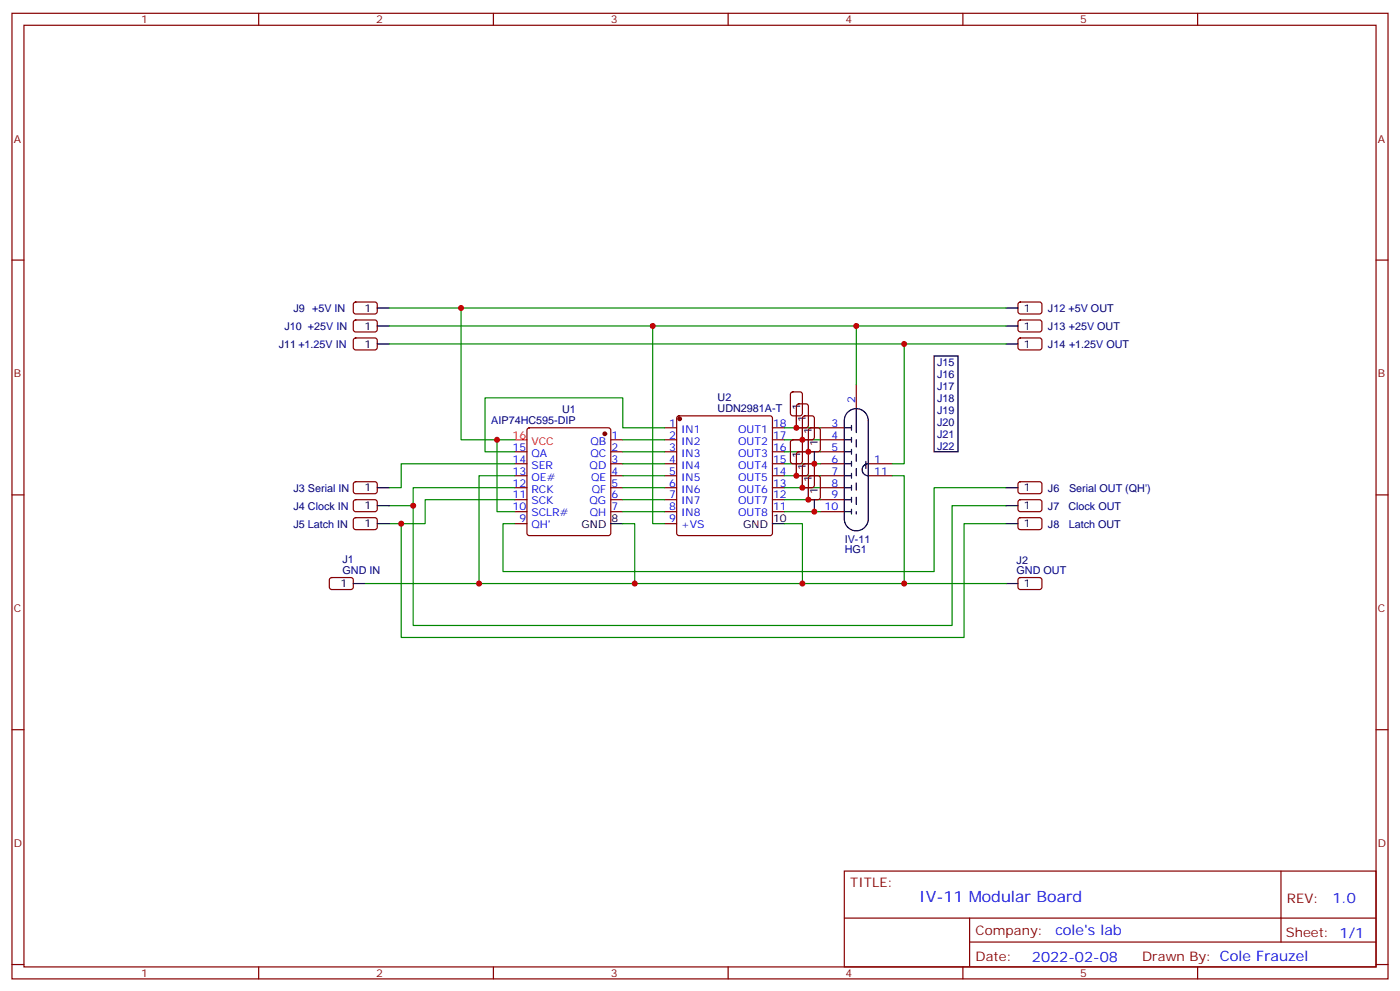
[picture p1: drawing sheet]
<svg xmlns="http://www.w3.org/2000/svg" width="412mm" height="292mm" viewBox="0 0 412 292" stroke-linecap="round" stroke-linejoin="round" font-family="sans-serif">
<g fill="none" stroke="#870000" stroke-width=".35">
<path d="M3.5 3.9h405.4v284.4h-405.4zM7.1 7.4h398.2v277.3h-398.2zM76.2 3.9v3.5M145.3 3.9v3.5M214.5 3.9v3.5M283.6 3.9v3.5M352.8 3.9v3.5M3.5 76.6h3.6M405.3 76.6h3.6M104.3 89.1l.5-.2 5.9 .1 .4 .6v2.4l-.7 .5-5.9-.1-.4-.6v-2.2zM104.3 94.4l.5-.2 5.9 .1 .4 .6v2.4l-.7 .5-5.9-.1-.4-.7v-2.1zM104.3 99.7l.5-.2 5.9 .1 .4 .6v2.4l-.7 .4h-5.9l-.4-.7v-2.1z"/>
<path d="M300.1 89.1l.5-.2 5.9 .1 .4 .6v2.4l-.7 .5-5.9-.1-.4-.6v-2.2zM300.1 94.4l.5-.2 5.9 .1 .4 .6v2.4l-.7 .5-5.9-.1-.4-.7v-2.1zM300.1 99.7l.5-.2 5.9 .1 .4 .6v2.4l-.7 .4h-5.9l-.4-.7v-2.1zM233.1 115.6l.4-.2h2.2l.6 .4 .1 5.9-.5 .7h-2.4l-.6-.4-.1-5.9zM234.8 119.1l.5-.2h2.1l.7 .5v5.9l-.4 .6-2.4 .1-.6-.5-.1-5.9zM252.2 113.3v7M151.7 136.6h3.5M151.7 133h3.5M155.5 126.2l.4-.2h23.3l.5 .2 .2 .5v30.3l-.2 .5-.5 .2h-23.3l-.5-.2-.2-.5v-30.3zM179.9 136.6h3.5M179.9 129.5h3.5M179.9 133h3.5"/>
<path d="M195.8 136.6h3.5M195.8 126h3.5M195.8 129.5h3.5M195.8 133h3.5M199.6 122.7l.4-.3h26.8l.5 .3 .2 .5v33.8l-.2 .5-.5 .2h-26.8l-.5-.2-.2-.5v-33.8zM227.5 136.6h3.6M227.5 126h3.6M227.5 129.5h3.6M227.5 133h3.6M233.1 129.7l.4-.2h2.2l.6 .4 .1 6-.5 .6-2.4 .1-.6-.5-.1-5.9zM234.8 133.2l.5-.2h2.1l.7 .5v5.9l-.4 .6-2.4 .1-.6-.5-.1-5.9zM236.6 122.7l.5-.3h2.1l.6 .5 .1 5.9-.5 .6-2.3 .1-.7-.5v-5.8z"/>
<path d="M236.6 136.8l.5-.2h2.1l.6 .4 .1 5.9-.5 .7h-2.3l-.7-.4v-5.9zM238.4 126.2l.4-.2h2.1l.7 .4 .1 5.9-.5 .7h-2.4l-.6-.4-.1-5.9zM241.7 136.6h7M241.7 126h7M241.7 129.5h7M241.7 133h7M255.8 136.6h7M3.5 145.7h3.6M104.3 142.1l.5-.2h5.9l.4 .7v2.3l-.7 .5-5.9-.1-.4-.6v-2.1zM104.3 147.4l.5-.3 5.9 .1 .4 .6v2.4l-.7 .5-5.9-.1-.4-.6v-2.2zM104.3 152.6l.5-.2 5.9 .1 .4 .6v2.4l-.7 .5-5.9-.1-.4-.6v-2.2zM151.7 140.1h3.5"/>
<path d="M151.7 143.6h3.5M151.7 147.1h3.5M151.7 150.7h3.5M151.7 154.2h3.5M179.9 140.1h3.5M179.9 143.6h3.5M179.9 147.1h3.5M179.9 150.7h3.5M195.8 140.1h3.5M195.8 143.6h3.5M195.8 147.1h3.5M195.8 150.7h3.5"/>
<path d="M195.8 154.2h3.5M227.5 140.1h3.6M227.5 143.6h3.6M227.5 147.1h3.6M227.5 150.7h3.6M238.4 140.3l.4-.2h2.1l.7 .4 .1 5.9-.5 .7h-2.4l-.6-.4-.1-5.9zM241.7 140.1h7M241.7 143.6h7M241.7 147.1h7M241.7 150.7h7M255.8 140.1h7M300.1 142.1l.5-.2h5.9l.4 .7v2.3l-.7 .5-5.9-.1-.4-.6v-2.1z"/>
<path d="M300.1 147.4l.5-.3 5.9 .1 .4 .6v2.4l-.7 .5-5.9-.1-.4-.6v-2.2zM300.1 152.6l.5-.2 5.9 .1 .4 .6v2.4l-.7 .5-5.9-.1-.4-.6v-2.2zM405.3 145.7h3.6M97.2 170.3l.5-.2h5.9l.5 .7-.1 2.4-.6 .4-6-.1-.4-.6v-2.1zM300.1 170.3l.5-.2h5.9l.4 .7v2.4l-.7 .4-5.9-.1-.4-.6v-2.1zM3.5 214.9h3.6M405.3 214.9h3.6M248.7 256.5h156.6v28.2h-156.6zM377.3 256.5v20.9M248.7 270.4h156.5M285.6 277.4h119.6M285.6 270.4v14.1"/>
<path d="M3.5 284h3.6M76.2 284.7v3.6M145.3 284.7v3.6M214.5 284.7v3.6M283.6 284.7v3.6M352.8 284.7v3.6M405.3 284h3.6"/>
</g>
<g fill="none" stroke="#000" stroke-width=".35">
<path d="M111.1 90.7h3.6M111.1 96h3.6M296.3 90.7h3.6M296.3 96h3.6M111.1 101.3h3.6M275.2 104.8h7v28.2h-7zM296.3 101.3h3.6M234.6 122.4v3.6M234.6 136.6v3.5M236.4 126v3.5M238.1 129.5v3.5M239.9 133v3.6"/>
<path d="M248.7 126h2.1M248.7 129.5h2.1M248.7 133h2.1M248.7 136.6h2.1M249.7 121.4a3.5 3.5 0 0 1 3.9-.8 3.5 3.5 0 0 1 2.2 3.3v28.9a3.5 3.5 0 0 1-3.6 3.5 3.5 3.5 0 0 1-3.5-3.5v-28.9a3.5 3.5 0 0 1 1-2.5zM250.8 125.3v1.4M250.8 128.8v1.4M250.8 132.3v1.4M250.8 135.9v1.4M250.8 139.4v1.4M252.2 120.3v5M255.1 135.9v2.1"/>
<path d="M255.8 136.6a1.76 1.76 0 0 0-1.8 1.7 1.76 1.76 0 0 0 1.7 1.8M111.1 143.6h3.6M111.1 154.2h3.6M111.1 148.9h3.6M179.9 154.2h3.5M227.5 154.2h3.6M236.4 140.1v3.5M238.1 143.6v3.5M239.9 147.1v3.6M248.7 140.1h2.1M248.7 143.6h2.1M248.7 147.1h2.1"/>
<path d="M248.7 150.7h2.1M250.8 142.9v1.4M250.8 146.4v1.4M250.8 150v1.4M296.3 143.6h3.6M296.3 154.2h3.6M296.3 148.9h3.6M104.1 171.8h3.5M296.3 171.8h3.6"/>
</g>
<path d="M252.2 125.3v26.1" fill="none" stroke="#000" stroke-width=".35" stroke-dasharray="2.1 2.1"/>
<g fill="#870000" stroke="#870000" stroke-width=".35">
<circle cx="178.2" cy="127.7" r=".53"/>
<circle cx="200.2" cy="123.3" r=".53"/>
</g>
<path d="M151.7 129.5h3.5" fill="none" stroke="#f00" stroke-width=".35"/>
<g fill="none" stroke="#008700" stroke-width=".35">
<path d="M114.7 90.7h181.6M114.7 96h181.6M135.8 90.7v38.8h10.6M192.3 96v58.2h3.5M252.2 96v17.3M114.7 101.3h181.6M266.3 101.3v35.3h-3.5M151.7 136.6h-33.5v7h-3.5M151.7 129.5h-5.3v21.2h5.3M183.4 129.5h12.4M183.4 133h12.4M183.4 136.6h12.4"/>
<path d="M195.8 126h-12.4v-8.8h-40.5v15.8h8.8M231.1 126h10.6M231.1 129.5h10.6M231.1 133h10.6M231.1 136.6h10.6M118.2 154.2v33.5h165.8v-33.5h12.3M121.7 148.9v35.3h158.8v-35.3h15.8M151.7 140.1h-10.6v31.7M151.7 143.6h-30v5.3h-7M151.7 147.1h-26.5v7.1h-10.5M183.4 154.2h3.6v17.6M183.4 140.1h12.4"/>
<path d="M183.4 143.6h12.4M183.4 147.1h12.4M183.4 150.7h12.4M231.1 154.2h5.3v17.6M231.1 140.1h10.6M231.1 143.6h10.6M231.1 147.1h10.6M231.1 150.7h10.6M262.8 140.1h3.5v31.7M296.3 143.6h-21.1v24.7h-127v-14.1h3.5M107.6 171.8h188.7"/>
</g>
<g fill="#c00">
<circle cx="121.7" cy="148.9" r=".88"/>
<circle cx="118.2" cy="154.2" r=".88"/>
<circle cx="141.1" cy="171.8" r=".88"/>
<circle cx="187" cy="171.8" r=".88"/>
<circle cx="266.3" cy="171.8" r=".88"/>
<circle cx="146.4" cy="129.5" r=".88"/>
<circle cx="135.8" cy="90.7" r=".88"/>
<circle cx="252.2" cy="96" r=".88"/>
<circle cx="266.3" cy="101.3" r=".88"/>
<circle cx="236.4" cy="171.8" r=".88"/>
<circle cx="192.3" cy="96" r=".88"/>
<circle cx="234.6" cy="126" r=".88"/>
<circle cx="236.4" cy="129.5" r=".88"/>
<circle cx="238.1" cy="133" r=".88"/>
<circle cx="239.9" cy="136.6" r=".88"/>
<circle cx="234.6" cy="140.1" r=".88"/>
<circle cx="236.4" cy="143.6" r=".88"/>
<circle cx="238.1" cy="147.1" r=".88"/>
<circle cx="239.9" cy="150.7" r=".88"/>
</g>
<text font-size="4.6" fill="#00f" x="270.8" y="265.5">IV-11 Modular Board</text>
<g font-size="4.2" fill="#00f">
<text x="392.5" y="265.8">1.0</text>
<text x="310.9" y="275.3">cole's lab</text>
<text x="304" y="283.1">2022-02-08</text>
</g>
<g font-size="3.9" fill="#800">
<text x="250.5" y="261.1">TITLE:</text>
<text x="379.1" y="265.8">REV:</text>
<text x="287.4" y="275.3">Company:</text>
<text x="378.7" y="275.9">Sheet: 1/1</text>
<text x="287.4" y="283">Date:</text>
<text x="336.4" y="283.1">Drawn By: Cole Frauzel</text>
</g>
<g font-size="3.2" fill="#800">
<text x="41.6" y="6.9">1</text>
<text x="110.8" y="6.9">2</text>
<text x="179.9" y="6.9">3</text>
<text x="249.1" y="6.9">4</text>
<text x="318.2" y="6.9">5</text>
<text x="4.1" y="42">A</text>
<text x="405.9" y="42">A</text>
<text x="4.1" y="111.2">B</text>
<text x="405.9" y="111.2">B</text>
<text x="4.1" y="180.3">C</text>
<text x="405.9" y="180.3">C</text>
<text x="4.1" y="249.4">D</text>
<text x="405.9" y="249.4">D</text>
<text x="41.6" y="287.7">1</text>
<text x="110.8" y="287.7">2</text>
<text x="179.9" y="287.7">3</text>
<text x="249.1" y="287.7">4</text>
<text x="318.2" y="287.7">5</text>
</g>
<g font-size="3.2" fill="#000080">
<text x="86.5" y="91.8">J9 +5V IN</text>
<text x="308.7" y="91.8">J12 +5V OUT</text>
<text x="83.8" y="97.1">J10 +25V IN</text>
<text x="308.7" y="97.1">J13 +25V OUT</text>
<text x="82.1" y="102.4">J11 +1.25V IN</text>
<text x="276" y="107.7">J15</text>
<text x="308.7" y="102.4">J14 +1.25V OUT</text>
<text x="276" y="111.3">J16</text>
<text x="211.4" y="118.1">U2</text>
<text x="276" y="114.8">J17</text>
<text x="276" y="118.3">J18</text>
<text x="144.7" y="124.8">AIP74HC595-DIP</text>
<text x="165.6" y="121.7">U1</text>
<text x="211.4" y="121.3">UDN2981A-T</text>
<text x="276" y="121.8">J19</text>
<text x="276" y="125.4">J20</text>
<text x="276" y="128.9">J21</text>
<text x="276" y="132.4">J22</text>
<text x="86.5" y="144.8">J3 Serial IN</text>
<text x="308.7" y="144.8">J6</text>
<text x="314.9" y="144.8">Serial OUT (QH')</text>
<text x="86.5" y="150.1">J4 Clock IN</text>
<text x="86.5" y="155.3">J5 Latch IN</text>
<text x="308.7" y="150.1">J7</text>
<text x="308.7" y="155.3">J8</text>
<text x="314.7" y="150.1">Clock OUT</text>
<text x="314.8" y="155.3">Latch OUT</text>
<text x="248.9" y="159.8">IV-11</text>
<text x="100.9" y="165.8">J1</text>
<text x="248.9" y="162.9">HG1</text>
<text x="299.5" y="166">J2</text>
<text x="100.9" y="169">GND IN</text>
<text x="299.5" y="169">GND OUT</text>
</g>
<g font-size="3.2">
<text x="107.3" y="91.8">1</text>
<text x="301.6" y="91.8">1</text>
<text x="107.3" y="97">1</text>
<text x="301.6" y="97">1</text>
<text x="107.3" y="102.3">1</text>
<text x="301.6" y="102.3">1</text>
<text x="235.7" y="120.7" transform="rotate(-90 235.7 120.7)">1</text>
<text x="237.4" y="124.2" transform="rotate(-90 237.4 124.2)">1</text>
<text x="239.2" y="127.7" transform="rotate(-90 239.2 127.7)">1</text>
<text x="240.9" y="131.3" transform="rotate(-90 240.9 131.3)">1</text>
<text x="235.7" y="134.8" transform="rotate(-90 235.7 134.8)">1</text>
<text x="237.4" y="138.3" transform="rotate(-90 237.4 138.3)">1</text>
<text x="239.2" y="141.9" transform="rotate(-90 239.2 141.9)">1</text>
<text x="107.3" y="144.7">1</text>
<text x="107.3" y="150">1</text>
<text x="240.9" y="145.4" transform="rotate(-90 240.9 145.4)">1</text>
<text x="301.6" y="144.7">1</text>
<text x="301.6" y="150">1</text>
<text x="107.3" y="155.3">1</text>
<text x="171.3" y="155.6">GND</text>
<text x="180.1" y="153.8">8</text>
<text x="219" y="155.6">GND</text>
<text x="227.7" y="153.8">10</text>
<text x="301.6" y="155.3">1</text>
<text x="100.3" y="172.9">1</text>
<text x="301.6" y="172.9">1</text>
</g>
<g font-size="3.2" fill="#00f">
<text x="251.9" y="118.6" transform="rotate(-90 251.9 118.6)">2</text>
<text x="197.1" y="125.6">1</text>
<text x="227.7" y="125.6">18</text>
<text x="244.9" y="125.6">3</text>
<text x="173.9" y="130.9">QB</text>
<text x="180.1" y="129.2">1</text>
<text x="197.1" y="129.2">2</text>
<text x="200.6" y="127.4">IN1</text>
<text x="200.6" y="130.9">IN2</text>
<text x="217.4" y="130.9">OUT2</text>
<text x="217.4" y="127.4">OUT1</text>
<text x="227.7" y="129.2">17</text>
<text x="244.9" y="129.2">4</text>
<text x="151" y="136.2">14</text>
<text x="151" y="132.7">15</text>
<text x="156.5" y="138">SER</text>
<text x="156.5" y="134.4">QA</text>
<text x="173.7" y="138">QD</text>
<text x="173.9" y="134.4">QC</text>
<text x="180.1" y="132.7">2</text>
<text x="180.1" y="136.2">3</text>
<text x="197.1" y="132.7">3</text>
<text x="197.1" y="136.2">4</text>
<text x="200.6" y="134.4">IN3</text>
<text x="200.6" y="138">IN4</text>
<text x="217.4" y="138">OUT4</text>
<text x="217.4" y="134.4">OUT3</text>
<text x="227.7" y="136.2">15</text>
<text x="227.7" y="132.7">16</text>
<text x="244.9" y="132.7">5</text>
<text x="244.9" y="136.2">6</text>
<text x="257.5" y="136.2">1</text>
<text x="151" y="139.7">13</text>
<text x="151" y="143.3">12</text>
<text x="156.5" y="141.5">OE#</text>
<text x="174.1" y="141.5">QE</text>
<text x="180.1" y="139.7">4</text>
<text x="180.1" y="143.3">5</text>
<text x="197.1" y="139.7">5</text>
<text x="197.1" y="143.3">6</text>
<text x="200.6" y="141.5">IN5</text>
<text x="217.4" y="141.5">OUT5</text>
<text x="227.7" y="143.3">13</text>
<text x="227.7" y="139.7">14</text>
<text x="244.9" y="139.7">7</text>
<text x="244.9" y="143.3">8</text>
<text x="257.5" y="139.7">11</text>
<text x="151" y="146.8">11</text>
<text x="156.5" y="148.6">SCK</text>
<text x="156.5" y="145">RCK</text>
<text x="173.7" y="148.6">QG</text>
<text x="174.3" y="145">QF</text>
<text x="180.1" y="146.8">6</text>
<text x="197.1" y="146.8">7</text>
<text x="200.6" y="145">IN6</text>
<text x="200.6" y="148.6">IN7</text>
<text x="217.4" y="148.6">OUT7</text>
<text x="217.4" y="145">OUT6</text>
<text x="227.7" y="146.8">12</text>
<text x="244.9" y="146.8">9</text>
<text x="151" y="150.3">10</text>
<text x="153" y="153.8">9</text>
<text x="156.5" y="155.6">QH'</text>
<text x="156.5" y="152.1">SCLR#</text>
<text x="173.7" y="152.1">QH</text>
<text x="180.1" y="150.3">7</text>
<text x="197.1" y="150.3">8</text>
<text x="197.1" y="153.8">9</text>
<text x="200.6" y="152.1">IN8</text>
<text x="200.6" y="155.6">+VS</text>
<text x="217.4" y="152.1">OUT8</text>
<text x="227.7" y="150.3">11</text>
<text x="242.9" y="150.3">10</text>
</g>
<g font-size="3.2" fill="#f00">
<text x="151" y="129.2">16</text>
<text x="156.5" y="130.9">VCC</text>
</g>
</svg>
